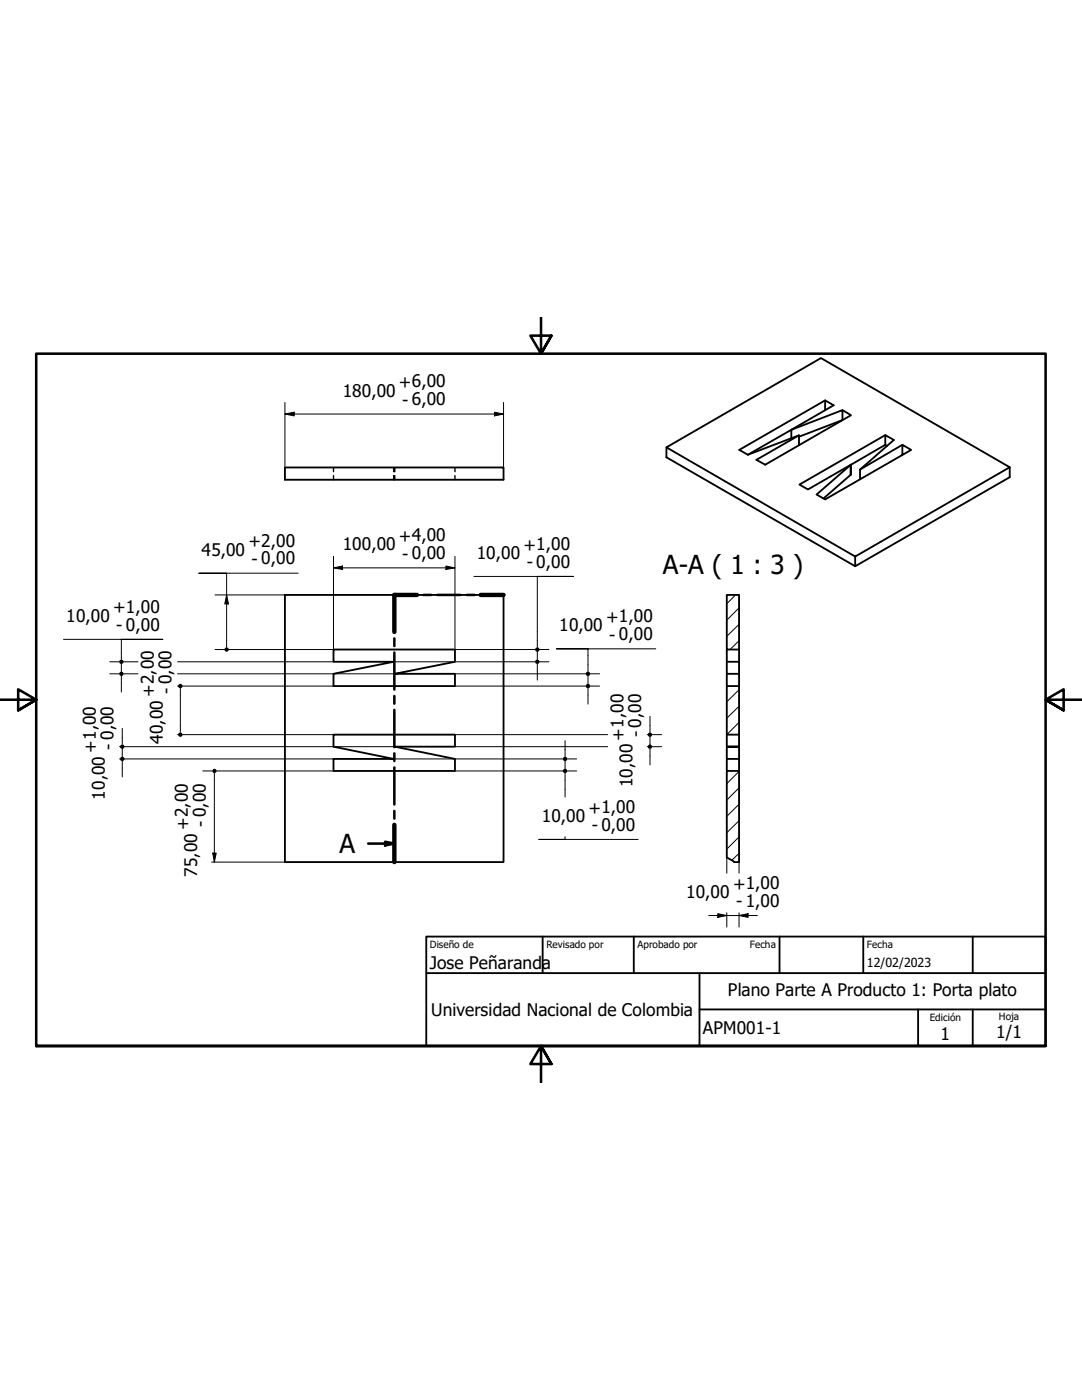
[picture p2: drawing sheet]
<svg xmlns="http://www.w3.org/2000/svg" width="216mm" height="279mm" viewBox="0 0 216 279" stroke-linecap="round" stroke-linejoin="round" font-family="sans-serif">
<!-- layer: Sombreado (ISO) -->
<g fill="none" stroke="#000" stroke-width=".2">
<path d="M146.8 118.7l-1.8 1.8M147.5 137.7l-2.5 2.4M147.5 127.9l-1.8 1.7M147.5 124.6l-2.5 2.4M147.5 121.3l-2.5 2.5M147.5 144.2l-2.5 2.4M147.5 140.9l-2.5 2.4M147.5 157.2l-2.5 2.5M147.5 154l-2.5 2.4M147.5 170.3l-1.5 1.4M147.5 167l-2.5 2.5M147.5 163.8l-2.5 2.4"/>
<path d="M147.5 160.5l-2.5 2.4"/>
</g>
<!-- layer: Visible (ISO) -->
<g fill="none" stroke="#000" stroke-width=".37">
<path d="M164.6 79.9l1.8 1-8.5 4.9v1.6M56.9 93.3h43.6v2.4h-43.6zM133 89.3l30.8-17.8 37.7 21.8-30.9 17.8zM133 89.3v2l37.6 21.7 30.9-17.8v-1.9M159.4 87.2l8.7-3.4v-2l-10.2 4-8.7 5M164.6 81.8v-1.9l-17.1 9.9 1.7 1 10.2-3.9M168.1 81.8l1.7 1.1-17.1 9.8-1.8-.9 8.5-4.9v1.9M169.7 92.8l6.9-4v-2l1.8 1-6.8 5.9M169.7 92.8l.1-.1-.1 2.1M169.7 94.8l-5.4 4.7M176.6 86.8l-17.1 9.9 1.7 1 8.5-4.9v2M176.6 88.8l.4 .2"/>
<path d="M180.1 90.8v-2l1.7 1-17.2 9.9-1.7-1 6.8-5.9M180.1 88.8l-8.5 4.9v2M56.9 118.7h43.6v53.3h-43.6zM145 118.7h2.5v10.9h-2.5zM170.6 111.1v1.9M66.5 129.6h24.3v2.5l-12 2.4h12v2.4h-24.3v-2.4l12-2.4h-12zM145 136.9h2.5v9.7h-2.5zM145 129.6v7.3M145 134.5h2.5v2.4M145 132.1h2.5v2.4M147.5 129.6v2.5M66.5 146.6h24.3v2.4h-12.1l12.1 2.5v2.4h-24.3v-2.4h12l-12-2.5z"/>
<path d="M145 146.6v7.3M147.5 146.6v2.4h-2.5h2.5v2.5h-2.5M147.5 151.5v2.4M145 171.1v-17.2h2.5v18.1h-1"/>
</g>
<!-- layer: Oculto (ISO) -->
<path d="M66.5 93.3v.8M66.5 94.9v.8M78.5 93.3v.8M78.5 94.9v.8M78.7 93.3v.8M78.7 94.9v.8M78.8 93.3v.8M78.8 94.9v.8M90.8 93.3v.8M90.8 94.9v.8" fill="none" stroke="#000" stroke-width=".28"/>
<path d="M145 171.1l1.5 .9" fill="none" stroke="#000" stroke-width=".37"/>
<g fill="none" stroke="#000" stroke-width=".51">
<path d="M83.2 118.7h-4.5v7.4M84.5 118.7h1.5M87.3 118.7h4.5M93.1 118.7h1.6M95.9 118.7h4.6M78.7 127.4v1.5M78.7 130.2v7.4M78.7 138.9v1.5M78.7 141.7v7.4M78.7 150.4v1.5M78.7 153.2v7.4M73.5 168.4h5.2"/>
<path d="M76.8 168l1.9 .4-1.9 .3zM78.7 161.8v1.6M78.7 164.6v7.4"/>
</g>
<path d="M83.2 118.7h-4.5v7.4M95.9 118.7h4.6M78.7 164.6v7.4" fill="none" stroke="#000" stroke-width=".88"/>
<path d="M76.8 168l1.9 .4-1.9 .3z" fill-rule="evenodd" fill="#000"/>
<!-- layer: Borde (ISO) -->
<path d="M108 63.4v7.2l-2.2-3.6h4.2l-2 3.6 2-3.6M0 139.6h7.2l-3.6-2v4.2l3.6-2.2-3.6 2.2M215.9 139.6h-7.3l3.6-2v4.2l-3.6-2.2 3.6 2.2M7.2 208.7v-138.1h201.4v138.1h-201.4h201.4M110 212.3l-2-3.6 2 3.6h-4.2l2.2-3.6v7.3" fill="none" stroke="#000" stroke-width=".51"/>
<path d="M85.1 186.9h123.5v21.8h-123.5zM85.1 194.2h123.5M108.3 186.9v7.3M126.5 186.9v7.3M139.6 194.2v14.5M155.5 186.9v7.3M172.3 186.9v7.3M194.1 186.9v7.3M139.6 201.5h69M183.2 201.5v7.2M194.1 201.5v7.2" fill="none" stroke="#000" stroke-width=".37"/>
<!-- layer: Cota (ISO) -->
<g fill="none" stroke="#000" stroke-width=".2">
<path d="M56.9 82.6l1.8-.3v.7zM56.9 82.6h43.6M56.9 80.3v13M98.7 82.3l1.8 .3-1.8 .4zM100.5 80.3v13M42.9 118.7h14M45.2 118.7l.4 1.8h-.7zM59.5 114.4h-19.8h5.5v14.8M66.5 113.3l1.8-.3v.7zM66.5 111v18.6h-23.6M66.5 113.3h24.3M89 113l1.8 .3-1.8 .4z"/>
<path d="M90.8 111v18.6h18.7M94.6 115h19.8h-7.2v14.2M12.7 127.6h19.8h-8.3v4M21.9 134.5h5.6M21.9 132.1h5.6M24.2 132.1v2.4M24.2 134.9v3.2M35.4 136.9h31.1M35.4 134.5h43.4M35.4 132.1h31.1M36 137.4v8.8M78.5 132.1h31"/>
<path d="M90.8 136.9h28.8M90.8 134.5h28.8M107.2 129.6v2.5M107.2 132.5v3.2M117.3 134.5v2.4M117.3 137.4v3.1M130.9 129.5h-19.9h6.3v4.5M23.8 151.5h42.7M23.8 149h55M24.4 145.4v3.2M24.4 149v2.5M24.4 151.9v3.2"/>
<path d="M35.4 146.6h31.1M40.5 153.9h26M42.8 154.3v17.7M78.5 151.5h36.6M90.8 153.9h24.3M90.8 149h30.4M90.8 146.6h30.4M112.8 147.8v3.2M112.8 151.5v2.4M112.8 154.3v4.8M129.1 149h2.9M129.1 146.6h2.9"/>
<path d="M129.7 143v3.2M129.7 146.6v2.4M129.7 149.5v3.2M42.2 172h14.7M42.4 170.2h.7l-.3 1.8zM112.8 167v.5h-5.3h19.8M145 171.1v3.2M147.5 172v2.3M141.4 182.7h9.7M143.2 182.3l1.8 .4-1.8 .4zM145 182.2v2.8M147.5 182.7l1.8-.4v.8z"/>
<path d="M147.5 182.2v2.8"/>
</g>
<g fill="#000">
<path d="M56.9 82.6l1.8-.3v.7z" fill-rule="evenodd"/>
<path d="M98.7 82.3l1.8 .3-1.8 .4z" fill-rule="evenodd"/>
<path d="M66.5 113.3l1.8-.3v.7z" fill-rule="evenodd"/>
<path d="M89 113l1.8 .3-1.8 .4z" fill-rule="evenodd"/>
<path d="M45.2 118.7l.4 1.8h-.7z" fill-rule="evenodd"/>
<path d="M42.4 170.2h.7l-.3 1.8z" fill-rule="evenodd"/>
<path d="M143.2 182.3l1.8 .4-1.8 .4z" fill-rule="evenodd"/>
<path d="M147.5 182.7l1.8-.4v.8z" fill-rule="evenodd"/>
<circle cx="24.2" cy="132.1" r=".46"/>
<circle cx="24.2" cy="134.5" r=".45"/>
<circle cx="36" cy="136.9" r=".46"/>
<circle cx="45.2" cy="129.6" r=".46"/>
<circle cx="107.2" cy="132.1" r=".46"/>
<circle cx="107.2" cy="129.6" r=".46"/>
<circle cx="117.3" cy="134.5" r=".45"/>
<circle cx="117.3" cy="136.9" r=".46"/>
<circle cx="24.4" cy="151.5" r=".46"/>
<circle cx="24.4" cy="149" r=".46"/>
<circle cx="36" cy="146.6" r=".46"/>
<circle cx="42.8" cy="153.8" r=".45"/>
<circle cx="112.7" cy="151.5" r=".45"/>
<circle cx="112.8" cy="153.9" r=".46"/>
<circle cx="129.7" cy="146.6" r=".45"/>
<circle cx="129.7" cy="149" r=".46"/>
</g>
<g font-size="5.2">
<text x="132.2" y="114.5">A-A ( 1 : 3 )</text>
<text x="67.7" y="170.2">A</text>
</g>
<g font-size="3.5">
<text x="79.6" y="77.5">+6,00</text>
<text x="68.4" y="79.2">180,00</text>
<text x="80.3" y="81">- 6,00</text>
<text x="40.2" y="110.9">45,00</text>
<text x="49.6" y="109.2">+2,00</text>
<text x="50.2" y="112.8">- 0,00</text>
<text x="68.4" y="109.8">100,00</text>
<text x="79.6" y="108.2">+4,00</text>
<text x="80.3" y="111.7">- 0,00</text>
<text x="95.1" y="111.6">10,00</text>
<text x="104.4" y="109.9">+1,00</text>
<text x="105.1" y="113.4">- 0,00</text>
<text x="13.2" y="124.1">10,00</text>
<text x="22.6" y="122.4">+1,00</text>
<text x="23.2" y="126">- 0,00</text>
<text x="120.9" y="124.3">+1,00</text>
<text x="111.6" y="126">10,00</text>
<text x="121.6" y="127.9">- 0,00</text>
<text x="30.8" y="139.1" transform="rotate(-90 30.8 139.1)">+2,00</text>
<text x="34.4" y="138.5" transform="rotate(-90 34.4 138.5)">- 0,00</text>
<text x="22.8" y="149.6" transform="rotate(-90 22.8 149.6)">- 0,00</text>
<text x="32.5" y="148.5" transform="rotate(-90 32.5 148.5)">40,00</text>
<text x="124.5" y="147.8" transform="rotate(-90 124.5 147.8)">+1,00</text>
<text x="128.1" y="147.2" transform="rotate(-90 128.1 147.2)">- 0,00</text>
<text x="19.2" y="150.3" transform="rotate(-90 19.2 150.3)">+1,00</text>
<text x="20.9" y="159.6" transform="rotate(-90 20.9 159.6)">10,00</text>
<text x="126.2" y="157.1" transform="rotate(-90 126.2 157.1)">10,00</text>
<text x="37.6" y="165.7" transform="rotate(-90 37.6 165.7)">+2,00</text>
<text x="41.2" y="165" transform="rotate(-90 41.2 165)">- 0,00</text>
<text x="108.1" y="164">10,00</text>
<text x="117.4" y="162.4">+1,00</text>
<text x="118.1" y="165.9">- 0,00</text>
<text x="39.3" y="175" transform="rotate(-90 39.3 175)">75,00</text>
<text x="136.9" y="179.2">10,00</text>
<text x="146.3" y="177.5">+1,00</text>
<text x="146.9" y="181.1">- 1,00</text>
<text x="85.8" y="193.4">Jose Peñaranda</text>
<text x="86" y="202.8">Universidad Nacional de Colombia</text>
<text x="145.3" y="198.8">Plano Parte A Producto 1: Porta plato</text>
<text x="140.3" y="206.3">APM001-1</text>
<text x="187.7" y="207.5">1</text>
<text x="198.8" y="207.2">1/1</text>
</g>
<text font-size="2.5" x="173" y="193.1">12/02/2023</text>
<g font-size="2">
<text x="85.8" y="189.2">Diseño de</text>
<text x="109" y="189.2">Revisado por</text>
<text x="127.2" y="189.2">Aprobado por</text>
<text x="149.6" y="189.2">Fecha</text>
<text x="173" y="189.2">Fecha</text>
<text x="185.5" y="203.8">Edición</text>
<text x="199.3" y="203.6">Hoja</text>
</g>
</svg>
